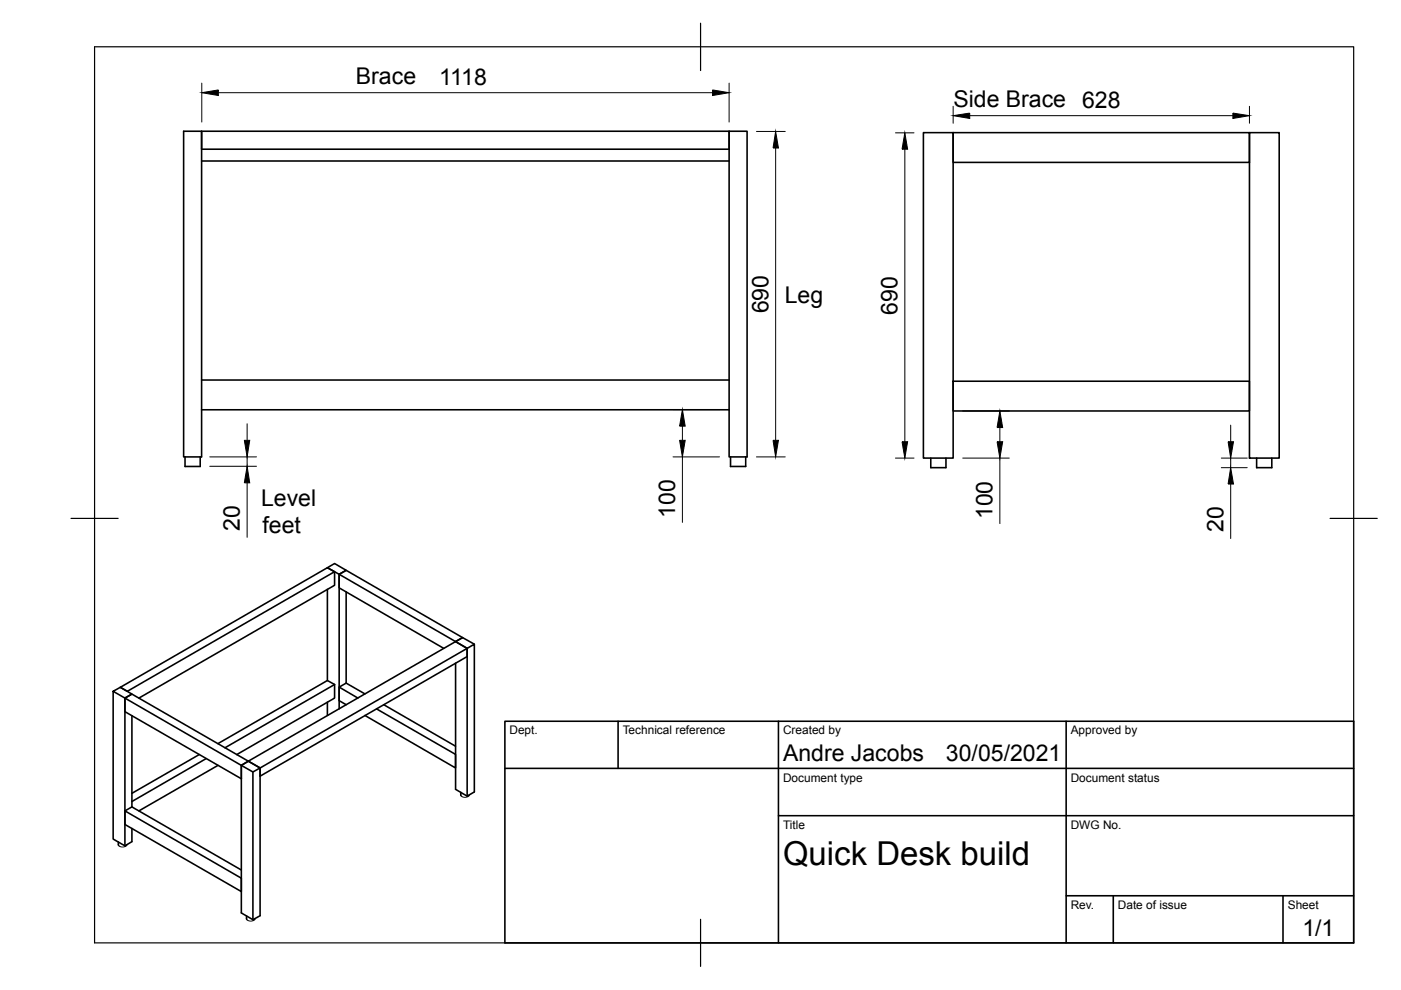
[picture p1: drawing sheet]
<svg xmlns="http://www.w3.org/2000/svg" width="297mm" height="210mm" viewBox="0 0 297 210" stroke-linecap="round" stroke-linejoin="round" font-family="sans-serif">
<g fill="none" stroke="#000" stroke-width=".34">
<path d="M38.9 27.8h3.8v69.1h-3.8zM42.7 27.8h111.9v3.8h-111.9zM42.7 34.1h111.9M154.6 27.8h3.8v69.1h-3.8zM195.8 28.1h6.3v69h-6.3zM202.1 28.1h62.8v6.3h-62.8zM264.9 28.1h6.3v69h-6.3zM39.2 96.9v2h3.2v-2M42.7 80.6h111.9M42.7 86.9h111.9M154.9 96.9v2h3.2v-2M197.3 97.1v2.1h3.3v-2.1"/>
<path d="M202.1 80.8h62.8v6.3h-62.8zM266.4 97.1v2.1h3.2v-2.1M69.4 120.4l1.5-.9 2.5 1.4-1.5 .9zM69.4 124.9v19.4M70.9 121.2l-1.5-.8-43.9 25.3 1.5 .9 43.9-25.4v2.9l-41.5 23.9M73.4 125.5v19.3M94.1 137.5l-22.2-12.9v-2.8l1.5-.9 24.7 14.3-1.5 .8-24.7-14.2v28.5M100.6 136.6l-2.5-1.4-1.5 .8 2.4 1.5 1.6-.9v31.3l-1.6 .9-2.4-1.4v-26.8M24 146.6l2.5 1.4 1.5-.8-2.5-1.5-1.5 .9v31.3l2.5 1.4 1.5-.9v-2.7M26.5 148l1.5-.8 24.6 14.2-1.4 .9v2.8l-24.7-14.2zM28 151.7v19.4M42.2 160l-14.2 8.2"/>
<path d="M69.4 148.9l.1 2.8M70.9 145.1l-1.5-.8-23.2 13.4M70.9 145.1v2.9l-20.7 12M70.9 145.1l-23.2 13.5M71.9 145.7l4 2.3M73.4 144.8l-1.5 .9v2.9l1.5 .8M73.4 144.8l4 2.3M79.8 150.3l16.8 9.6v2.9l-19.2-11.1M81.4 149.4l15.2 8.8M107 152.9h180v47h-180zM131 152.9v10M165 152.9v47"/>
<path d="M226 152.9v47M25.1 178.5v.6M28 171.1l-1.5 .8v2.9l24.7 14.2v-2.8l-24.7-14.3M28 171.1l23.2 13.4M43.7 160.8l-15.7 9.1M46.2 162.3l-16.8 9.6M52.6 161.4l2.5 1.4 43.9-25.3v1.7l-43.9 25.4v-1.8l-2.5-1.4-1.4 .9v31.3l2.4 1.4 1.5-.8v-31.4l-1.5 .9-27.1-15.7v31.3M52.6 161.4l44-25.4 2.4 1.5v31.3M53.6 163.7v31.3M97.7 168v.5M107 162.9h180M165 172.9h122"/>
<path d="M52.3 194.2v.6M226 189.9h61M236 189.9v10M272 189.9v10"/>
</g>
<path d="M25.1 179.1a1.04 1.04 0 0 0 1.8 0M97.7 168.5a1.04 1.04 0 0 0 1.8 .1M52.3 194.8a1.04 1.04 0 0 0 1.7 0" fill="none" stroke="#000" stroke-width=".26"/>
<path d="M20.1 9.9h266.9v190h-266.9zM148.5 4.9v10.1M15.1 109.9h9.9M282 109.9h10M148.5 194.9v10" fill="none" stroke="#000" stroke-width=".25"/>
<g fill="none" stroke="#000" stroke-width=".21">
<path d="M42.8 17.6v8.3M46.3 19.7h104.8M154.6 17.6v8.3M160.4 27.9h6.1M164.5 31.4v62M189.9 28.2h3.9M191.8 31.6v62.1M202.1 22.5v3.6M205.6 24.5h55.8M264.9 22.5v3.6M44.5 96.9h9.9M44.5 98.9h9.9"/>
<path d="M52.4 89.8v3.6M52.4 96.9v2M142.7 96.9h9.9M142.7 86.8h9.9M144.7 90.4v3M144.7 96.9v13.9M160.4 96.9h6.1M189.9 97.1h3.9M204.1 97.1h9.9M204.1 87.1h9.9M212 90.6v3.1M212 97.1v13.9"/>
<path d="M258.9 97.1h5.5M258.9 99.2h5.5M260.9 90.1v3.6M260.9 97.1v2.1M52.4 102.4v11.5M260.9 102.6v11.6"/>
</g>
<g fill="#000" stroke="#000" stroke-width=".21">
<path d="M42.8 19.7l3.5-.6v1.1zM151.1 19.1l3.5 .6-3.5 .5zM164.5 27.9l.5 3.5h-1.1zM191.8 28.2l.6 3.4h-1.2zM202.1 24.5l3.5-.5v1.1zM261.4 24l3.5 .5-3.5 .6zM51.8 93.4h1.1l-.5 3.5zM144.7 86.8l.6 3.6h-1.2zM144.1 93.4h1.2l-.6 3.5zM163.9 93.4h1.1l-.5 3.5zM191.2 93.7h1.2l-.6 3.4zM212 87.1l.6 3.5h-1.2z"/>
<path d="M211.4 93.7h1.2l-.6 3.4zM260.4 93.7h1.1l-.6 3.4zM52.4 98.9l.5 3.5h-1.1zM260.9 99.2l.6 3.4h-1.1z"/>
</g>
<text font-size="7" x="166" y="183.4">Quick Desk build</text>
<g font-size="4.9">
<text x="75.5" y="17.8">Brace</text>
<text x="93.1" y="18.1">1118</text>
<text x="202.1" y="22.7">Side Brace 628</text>
<text x="166.4" y="64.2">Leg</text>
<text x="162.9" y="66.4" transform="rotate(-90 162.9 66.4)">690</text>
<text x="190.3" y="66.7" transform="rotate(-90 190.3 66.7)">690</text>
<text x="55.4" y="107.2">Level</text>
<text x="50.8" y="112.6" transform="rotate(-90 50.8 112.6)">20</text>
<text x="55.7" y="113.1">feet</text>
<text x="143.1" y="109.8" transform="rotate(-90 143.1 109.8)">100</text>
<text x="210.4" y="110.1" transform="rotate(-90 210.4 110.1)">100</text>
<text x="259.4" y="112.8" transform="rotate(-90 259.4 112.8)">20</text>
<text x="166" y="161.4">Andre Jacobs</text>
<text x="200.6" y="161.4">30/05/2021</text>
<text x="276.1" y="198.6">1/1</text>
</g>
<g font-size="2.5">
<text x="108" y="155.7">Dept.</text>
<text x="132" y="155.7">Technical reference</text>
<text x="166" y="155.7">Created by</text>
<text x="227" y="155.7">Approved by</text>
<text x="166" y="165.7">Document type</text>
<text x="227" y="165.7">Document status</text>
<text x="166" y="175.7">Title</text>
<text x="227" y="175.7">DWG No.</text>
<text x="227" y="192.7">Rev.</text>
<text x="237" y="192.7">Date of issue</text>
<text x="273" y="192.7">Sheet</text>
</g>
</svg>
